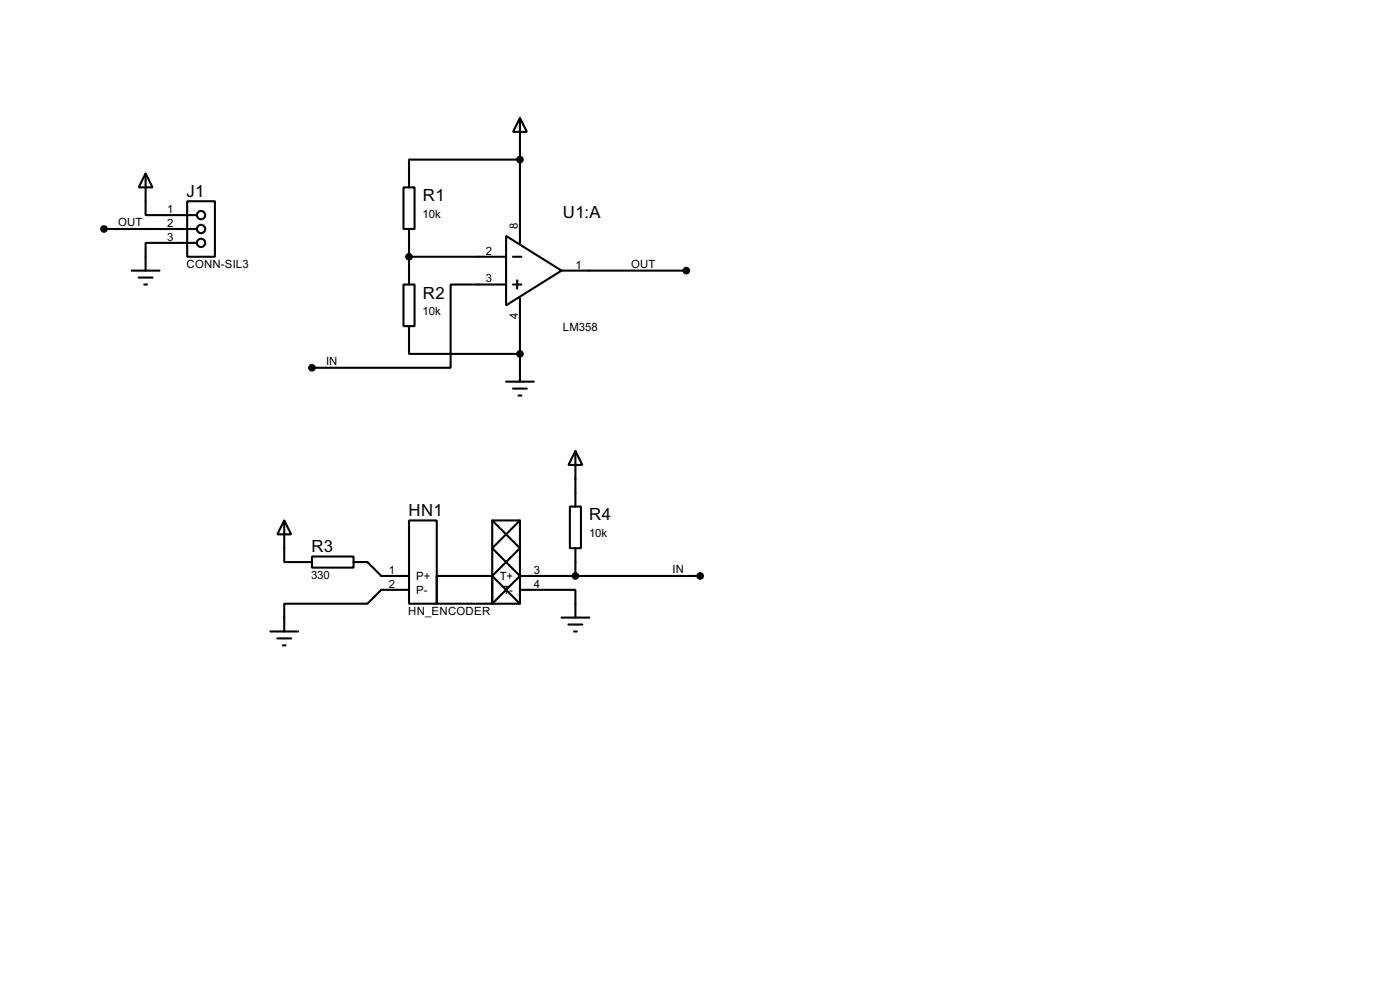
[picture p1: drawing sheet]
<svg xmlns="http://www.w3.org/2000/svg" width="256mm" height="180mm" viewBox="0 0 256 180" stroke-linecap="round" stroke-linejoin="round" font-family="sans-serif">
<g fill="none" stroke="#000" stroke-width=".38">
<path d="M26.7 31.7l1.2 2.6h-2.5zM26.7 31.7v7.7h9.4M34.3 36.8h5.1v10.2h-5.1zM73.9 34.3h2v7.6h-2zM95.2 21.6l1.3 2.5h-2.5zM95.2 29.2h-20.3v5.1M95.2 21.6v22.8M19 41.9h17.1M24.1 49.5h5.1M25.4 50.8h2.5M26.4 52.1h.5M36.1 44.4h-9.4v5.1"/>
<path d="M73.9 52.1h2v7.6h-2zM74.9 59.7v5.1h20.3M74.9 41.9v10.2M74.9 47h17.8M92.7 43.2l10.2 6.3-10.2 6.4zM92.7 52.1h-10.2v15.2h-25.4M94 47h1.5M94 52.1h1.5M94.7 51.3v1.5M95.2 54.6v15.2M102.9 49.5h22.8M92.7 69.8h5.1"/>
<path d="M94 71.1h2.5M95 72.4h.5M52.1 95.2l1.2 2.6h-2.5zM52.1 95.2v7.7h5M74.9 95.2h5.1v15.3h-5.1zM90.2 95.2h5v15.3h-5zM90.2 95.2l5 5.1-5 5.1 5 5.1M95.2 95.2l-5 5.1 5 5.1M104.4 92.7h2v7.6h-2zM105.4 82.5l1.3 2.6h-2.6zM105.4 82.5v10.2M49.5 115.6h5.1"/>
<path d="M50.8 116.8h2.5M51.8 118.1h.5M57.1 101.9h7.7v2h-7.7zM64.8 102.9h2.5l2.5 2.5h5.1M74.9 107.9h-5.1l-2.5 2.6h-15.2v5.1M80 105.4h10.2v5.1h-10.2zM95.2 107.9h10.2v5.1M95.2 105.4h33.1M95.2 105.4l-5 5.1M102.9 113h5M104.1 114.3h2.6M105.2 115.6h.5"/>
<path d="M105.4 100.3v5.1"/>
<circle cx="36.8" cy="39.4" r=".76"/>
<circle cx="36.8" cy="44.5" r=".76"/>
<circle cx="36.8" cy="41.9" r=".76"/>
</g>
<g fill="#000" stroke="#000" stroke-width=".38">
<circle cx="95.2" cy="29.2" r=".51"/>
<circle cx="19" cy="41.9" r=".51"/>
<circle cx="74.9" cy="47" r=".51"/>
<circle cx="125.7" cy="49.5" r=".51"/>
<circle cx="57.1" cy="67.3" r=".51"/>
<circle cx="95.2" cy="64.8" r=".51"/>
<circle cx="105.4" cy="105.4" r=".51"/>
<circle cx="128.3" cy="105.4" r=".51"/>
</g>
<g font-size="3.4">
<text x="34.2" y="36">J1</text>
<text x="77.5" y="36.9">R1</text>
<text x="103.1" y="39.8">U1:A</text>
<text x="77.5" y="54.7">R2</text>
<text x="74.8" y="94.4">HN1</text>
<text x="108" y="95.2">R4</text>
<text x="57" y="101">R3</text>
</g>
<g font-size="2.3">
<text x="21.6" y="41.4">OUT</text>
<text x="30.6" y="39">1</text>
<text x="30.6" y="41.5">2</text>
<text x="77.4" y="39.8">10k</text>
<text x="94.9" y="41.9" transform="rotate(-90 94.9 41.9)">8</text>
<text x="30.6" y="44.1">3</text>
<text x="89" y="46.6">2</text>
<text x="34.2" y="49.1">CONN-SIL3</text>
<text x="89" y="51.7">3</text>
<text x="105.4" y="49.1">1</text>
<text x="115.6" y="49">OUT</text>
<text x="77.4" y="57.6">10k</text>
<text x="94.9" y="58.3" transform="rotate(-90 94.9 58.3)">4</text>
<text x="103.1" y="60.5">LM358</text>
<text x="59.7" y="66.8">IN</text>
<text x="107.9" y="98.2">10k</text>
<text x="57" y="106">330</text>
<text x="71.2" y="105">1</text>
<text x="71.2" y="107.6">2</text>
<text x="76.2" y="106.1">P+</text>
<text x="91.6" y="106.1">T+</text>
<text x="97.8" y="105">3</text>
<text x="97.8" y="107.6">4</text>
<text x="123.2" y="104.8">IN</text>
<text x="74.8" y="112.6">HN_ENCODER</text>
<text x="76.2" y="108.7">P-</text>
<text x="92.2" y="108.7">T-</text>
</g>
</svg>
